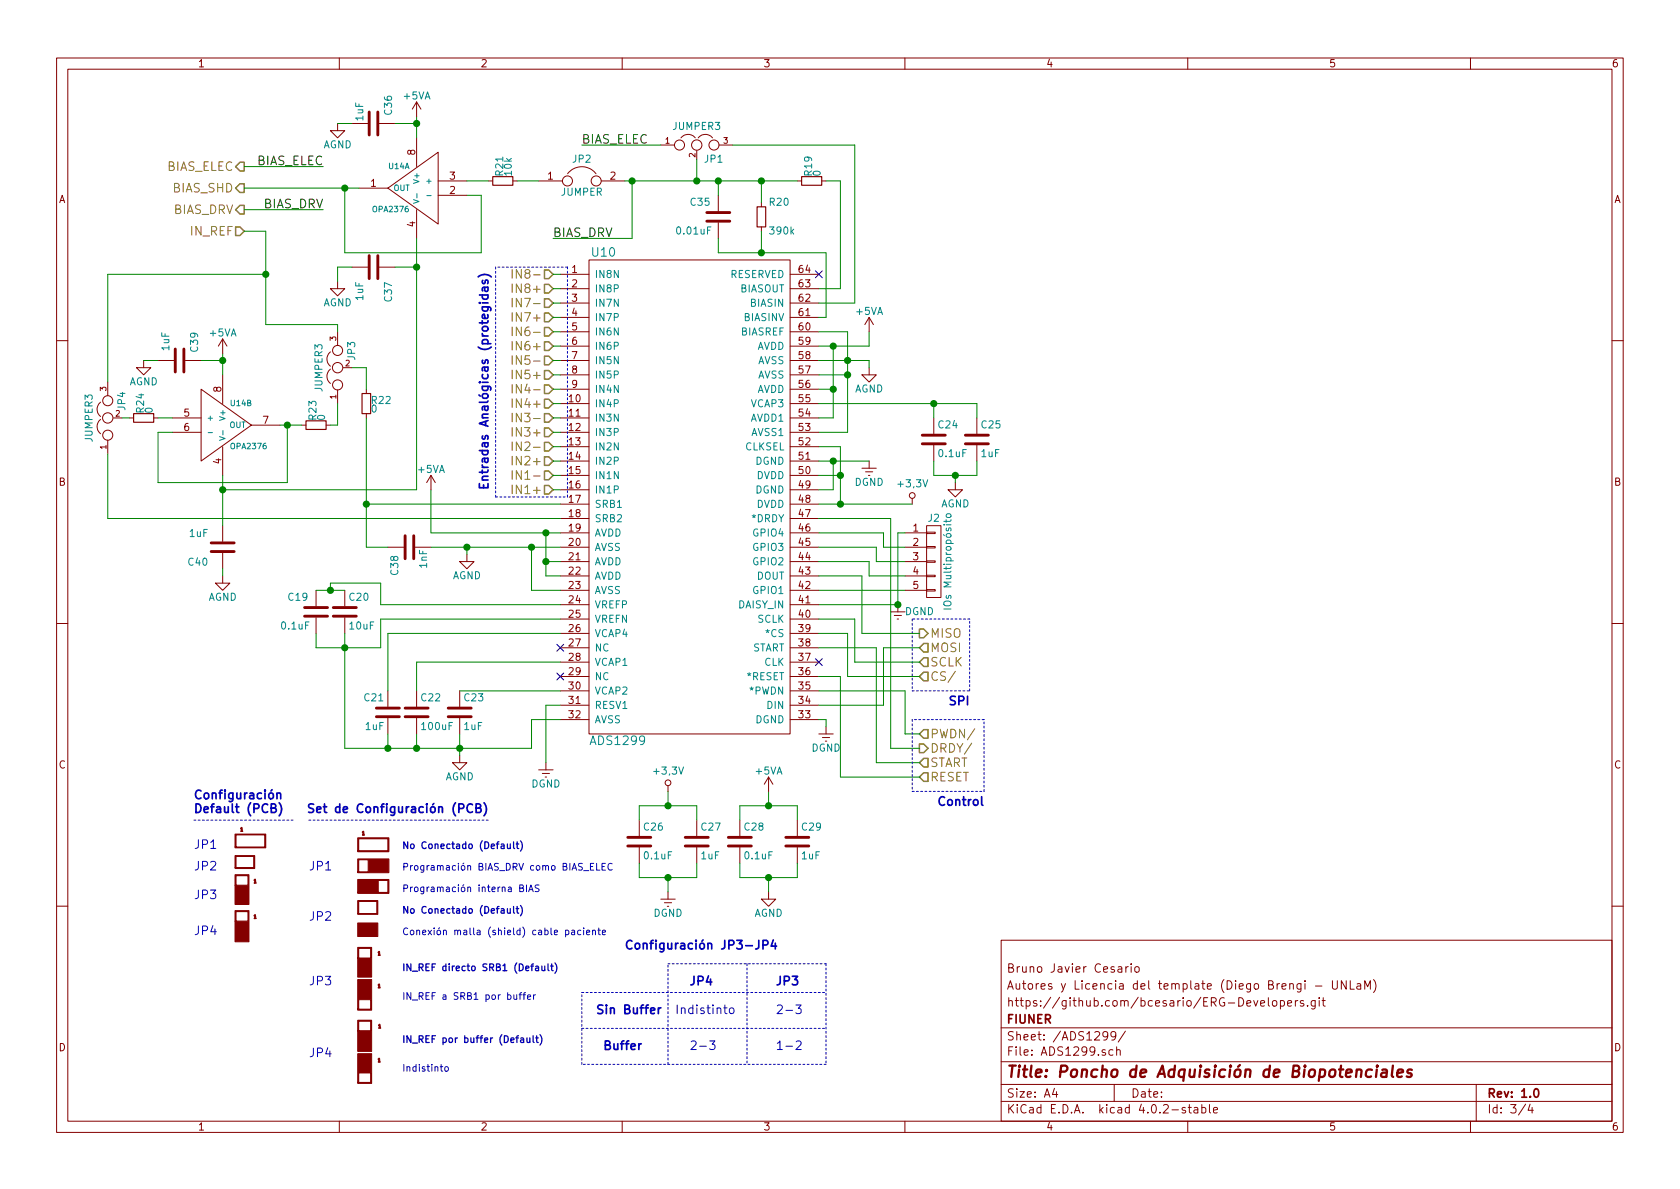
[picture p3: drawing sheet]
EESchema Schematic File Version 2
LIBS:PonchoERG-rescue
LIBS:Misc_Poncho_Grande
LIBS:Poncho_Esqueleto
LIBS:PonchoERG
LIBS:power
LIBS:74xgxx
LIBS:74xx
LIBS:ac-dc
LIBS:actel
LIBS:adc-dac
LIBS:Altera
LIBS:analog_devices
LIBS:analog_switches
LIBS:atmel
LIBS:audio
LIBS:brooktre
LIBS:cmos_ieee
LIBS:cmos4000
LIBS:conn
LIBS:contrib
LIBS:cypress
LIBS:dc-dc
LIBS:device
LIBS:digital-audio
LIBS:diode
LIBS:display
LIBS:dsp
LIBS:elec-unifil
LIBS:ESD_Protection
LIBS:ftdi
LIBS:gennum
LIBS:graphic
LIBS:hc11
LIBS:intel
LIBS:interface
LIBS:ir
LIBS:Lattice
LIBS:linear
LIBS:logo
LIBS:maxim
LIBS:memory
LIBS:microchip
LIBS:microchip_dspic33dsc
LIBS:microchip_pic10mcu
LIBS:microchip_pic12mcu
LIBS:microchip_pic16mcu
LIBS:microchip_pic18mcu
LIBS:microchip_pic32mcu
LIBS:microcontrollers
LIBS:motor_drivers
LIBS:motorola
LIBS:msp430
LIBS:nordicsemi
LIBS:nxp_armmcu
LIBS:onsemi
LIBS:opto
LIBS:Oscillators
LIBS:philips
LIBS:Power_Management
LIBS:powerint
LIBS:pspice
LIBS:references
LIBS:regul
LIBS:relays
LIBS:rfcom
LIBS:sensors
LIBS:silabs
LIBS:siliconi
LIBS:stm8
LIBS:stm32
LIBS:supertex
LIBS:switches
LIBS:texas
LIBS:transf
LIBS:transistors
LIBS:ttl_ieee
LIBS:valves
LIBS:video
LIBS:Xicor
LIBS:xilinx
LIBS:Zilog
LIBS:Jumpers_Config
LIBS:Jumpers_Default
LIBS:PonchoERG-cache
EELAYER 25 0
EELAYER END
$Descr A4 11693 8268
encoding utf-8
Sheet 3 4
Title "Poncho de Adquisición de Biopotenciales"
Date ""
Rev "1.0"
Comp "FIUNER"
Comment1 "https://github.com/bcesario/ERG-Developers.git"
Comment2 "Autores y Licencia del template (Diego Brengi - UNLaM)"
Comment3 "Bruno Javier Cesario"
Comment4 ""
$EndDescr
$Comp
L ADS1299 U10
U 1 1
P 4800 3400
F 0 "U10" H 4200 5050 60  0000 C CNN
F 1 "ADS1299" H 4300 1650 60  0000 C CNN
F 2 "Housings_QFP:TQFP-64_10x10mm_Pitch0.5mm" H 4800 3400 60  0001 C CNN
F 3 "http://www.ti.com/lit/ds/symlink/ads1299.pdf" H 4800 3400 60  0001 C CNN
F 4 "296-35009-ND" H 4800 3400 60  0001 C CNN "Código Digikey"
	1    4800 3400
	1    0    0    -1  
$EndComp
Text HLabel 3850 3400 0    60   Input ~ 0
IN1+
Text HLabel 3850 3300 0    60   Input ~ 0
IN1-
Text HLabel 3850 3200 0    60   Input ~ 0
IN2+
Text HLabel 3850 3100 0    60   Input ~ 0
IN2-
Text HLabel 3850 3000 0    60   Input ~ 0
IN3+
Text HLabel 3850 2900 0    60   Input ~ 0
IN3-
Text HLabel 3850 2800 0    60   Input ~ 0
IN4+
Text HLabel 3850 2700 0    60   Input ~ 0
IN4-
Text HLabel 3850 2600 0    60   Input ~ 0
IN5+
Text HLabel 3850 2500 0    60   Input ~ 0
IN5-
Text HLabel 3850 2400 0    60   Input ~ 0
IN6+
Text HLabel 3850 2300 0    60   Input ~ 0
IN6-
Text HLabel 3850 2200 0    60   Input ~ 0
IN7+
Text HLabel 3850 2100 0    60   Input ~ 0
IN7-
Text HLabel 3850 2000 0    60   Input ~ 0
IN8+
Text HLabel 3850 1900 0    60   Input ~ 0
IN8-
Text HLabel 1700 1450 0    60   Output ~ 0
BIAS_DRV
$Comp
L C C19
U 1 1
P 2200 4250
F 0 "C19" H 2000 4350 50  0000 L CNN
F 1 "0.1uF" H 1950 4150 50  0000 L CNN
F 2 "Capacitors_SMD:C_0805" H 2238 4100 50  0001 C CNN
F 3 "http://www.kemet.com/Lists/ProductCatalog/Attachments/53/KEM_C1002_X7R_SMD.pdf" H 2200 4250 50  0001 C CNN
F 4 "399-1170-1-ND" H 2200 4250 60  0001 C CNN "Código Digikey"
	1    2200 4250
	1    0    0    -1  
$EndComp
$Comp
L C C20
U 1 1
P 2400 4250
F 0 "C20" H 2425 4350 50  0000 L CNN
F 1 "10uF" H 2425 4150 50  0000 L CNN
F 2 "Capacitors_SMD:C_0805" H 2438 4100 50  0001 C CNN
F 3 "http://www.kemet.com/Lists/ProductCatalog/Attachments/19/KEM_C1006_X5R_SMD.pdf" H 2400 4250 50  0001 C CNN
F 4 "399-8012-1-ND" H 2400 4250 60  0001 C CNN "Código Digikey"
	1    2400 4250
	1    0    0    -1  
$EndComp
$Comp
L C C21
U 1 1
P 2700 4950
F 0 "C21" H 2725 5050 50  0000 L CNN
F 1 "1uF" H 2725 4850 50  0000 L CNN
F 2 "Capacitors_SMD:C_0805" H 2738 4800 50  0001 C CNN
F 3 "http://www.kemet.com/Lists/ProductCatalog/Attachments/53/KEM_C1002_X7R_SMD.pdf" H 2700 4950 50  0001 C CNN
F 4 "399-1284-1-ND" H 2700 4950 60  0001 C CNN "Código Digikey"
	1    2700 4950
	-1   0    0    -1  
$EndComp
$Comp
L C C23
U 1 1
P 3200 4950
F 0 "C23" H 3225 5050 50  0000 L CNN
F 1 "1uF" H 3225 4850 50  0000 L CNN
F 2 "Capacitors_SMD:C_0805" H 3238 4800 50  0001 C CNN
F 3 "http://www.kemet.com/Lists/ProductCatalog/Attachments/53/KEM_C1002_X7R_SMD.pdf" H 3200 4950 50  0001 C CNN
F 4 "399-1284-1-ND" H 3200 4950 60  0001 C CNN "Código Digikey"
	1    3200 4950
	1    0    0    -1  
$EndComp
$Comp
L C C22
U 1 1
P 2900 4950
F 0 "C22" H 2925 5050 50  0000 L CNN
F 1 "100uF" H 2925 4850 50  0000 L CNN
F 2 "Capacitors_SMD:C_1206" H 2938 4800 50  0001 C CNN
F 3 "http://www.kemet.com/Lists/ProductCatalog/Attachments/19/KEM_C1006_X5R_SMD.pdf" H 2900 4950 50  0001 C CNN
F 4 "399-11631-1-ND" H 2900 4950 60  0001 C CNN "Código Digikey"
	1    2900 4950
	1    0    0    -1  
$EndComp
NoConn ~ 3900 4700
NoConn ~ 3900 4500
NoConn ~ 5700 1900
$Comp
L C C24
U 1 1
P 6500 3050
F 0 "C24" H 6525 3150 50  0000 L CNN
F 1 "0.1uF" H 6525 2950 50  0000 L CNN
F 2 "Capacitors_SMD:C_0805" H 6538 2900 50  0001 C CNN
F 3 "http://www.kemet.com/Lists/ProductCatalog/Attachments/53/KEM_C1002_X7R_SMD.pdf" H 6500 3050 50  0001 C CNN
F 4 "399-1170-1-ND" H 6500 3050 60  0001 C CNN "Código Digikey"
	1    6500 3050
	1    0    0    -1  
$EndComp
$Comp
L C C25
U 1 1
P 6800 3050
F 0 "C25" H 6825 3150 50  0000 L CNN
F 1 "1uF" H 6825 2950 50  0000 L CNN
F 2 "Capacitors_SMD:C_0805" H 6838 2900 50  0001 C CNN
F 3 "http://www.kemet.com/Lists/ProductCatalog/Attachments/53/KEM_C1002_X7R_SMD.pdf" H 6800 3050 50  0001 C CNN
F 4 "399-1284-1-ND" H 6800 3050 60  0001 C CNN "Código Digikey"
	1    6800 3050
	1    0    0    -1  
$EndComp
$Comp
L C C26
U 1 1
P 4450 5850
F 0 "C26" H 4475 5950 50  0000 L CNN
F 1 "0.1uF" H 4475 5750 50  0000 L CNN
F 2 "Capacitors_SMD:C_0805" H 4488 5700 50  0001 C CNN
F 3 "http://www.kemet.com/Lists/ProductCatalog/Attachments/53/KEM_C1002_X7R_SMD.pdf" H 4450 5850 50  0001 C CNN
F 4 "399-1170-1-ND" H 4450 5850 60  0001 C CNN "Código Digikey"
	1    4450 5850
	1    0    0    -1  
$EndComp
$Comp
L C C27
U 1 1
P 4850 5850
F 0 "C27" H 4875 5950 50  0000 L CNN
F 1 "1uF" H 4875 5750 50  0000 L CNN
F 2 "Capacitors_SMD:C_0805" H 4888 5700 50  0001 C CNN
F 3 "http://www.kemet.com/Lists/ProductCatalog/Attachments/53/KEM_C1002_X7R_SMD.pdf" H 4850 5850 50  0001 C CNN
F 4 "399-1284-1-ND" H 4850 5850 60  0001 C CNN "Código Digikey"
	1    4850 5850
	1    0    0    -1  
$EndComp
$Comp
L C C28
U 1 1
P 5150 5850
F 0 "C28" H 5175 5950 50  0000 L CNN
F 1 "0.1uF" H 5175 5750 50  0000 L CNN
F 2 "Capacitors_SMD:C_0805" H 5188 5700 50  0001 C CNN
F 3 "http://www.kemet.com/Lists/ProductCatalog/Attachments/53/KEM_C1002_X7R_SMD.pdf" H 5150 5850 50  0001 C CNN
F 4 "399-1170-1-ND" H 5150 5850 60  0001 C CNN "Código Digikey"
	1    5150 5850
	1    0    0    -1  
$EndComp
$Comp
L C C29
U 1 1
P 5550 5850
F 0 "C29" H 5575 5950 50  0000 L CNN
F 1 "1uF" H 5575 5750 50  0000 L CNN
F 2 "Capacitors_SMD:C_0805" H 5588 5700 50  0001 C CNN
F 3 "http://www.kemet.com/Lists/ProductCatalog/Attachments/53/KEM_C1002_X7R_SMD.pdf" H 5550 5850 50  0001 C CNN
F 4 "399-1284-1-ND" H 5550 5850 60  0001 C CNN "Código Digikey"
	1    5550 5850
	1    0    0    -1  
$EndComp
Text HLabel 6400 5200 2    60   Output ~ 0
DRDY/
Text HLabel 6400 4400 2    60   Output ~ 0
MISO
Text HLabel 6400 4500 2    60   Input ~ 0
MOSI
Text HLabel 6400 5400 2    60   Input ~ 0
RESET
Text HLabel 6400 5300 2    60   Input ~ 0
START
Text HLabel 6400 4600 2    60   Input ~ 0
SCLK
Text HLabel 6400 4700 2    60   Input ~ 0
CS/
Text Notes 6750 4900 2    60   ~ 12
SPI
Text Notes 3400 3400 1    60   ~ 12
Entradas Analógicas (protegidas)
NoConn ~ 5700 4600
Text Notes 6850 5600 2    60   ~ 12
Control
Text HLabel 1700 1600 0    60   Input ~ 0
IN_REF
$Comp
L +3,3V #PWR?
U 1 1
P 6350 3500
AR Path="/57CB1828" Ref="#PWR?"  Part="1" 
AR Path="/57BDC369/57CB1828" Ref="#PWR010"  Part="1" 
F 0 "#PWR010" H 6350 3350 50  0001 C CNN
F 1 "+3,3V" H 6350 3640 50  0000 C CNN
F 2 "" H 6350 3500 50  0000 C CNN
F 3 "" H 6350 3500 50  0000 C CNN
	1    6350 3500
	1    0    0    -1  
$EndComp
$Comp
L +3,3V #PWR?
U 1 1
P 4650 5500
AR Path="/57CB18B2" Ref="#PWR?"  Part="1" 
AR Path="/57BDC369/57CB18B2" Ref="#PWR011"  Part="1" 
F 0 "#PWR011" H 4650 5350 50  0001 C CNN
F 1 "+3,3V" H 4650 5640 50  0000 C CNN
F 2 "" H 4650 5500 50  0000 C CNN
F 3 "" H 4650 5500 50  0000 C CNN
	1    4650 5500
	1    0    0    -1  
$EndComp
$Comp
L DGND #PWR012
U 1 1
P 3800 5300
F 0 "#PWR012" H 3800 5050 50  0001 C CNN
F 1 "DGND" H 3800 5150 50  0000 C CNN
F 2 "" H 3800 5300 50  0000 C CNN
F 3 "" H 3800 5300 50  0000 C CNN
	1    3800 5300
	1    0    0    -1  
$EndComp
$Comp
L DGND #PWR013
U 1 1
P 5750 5050
F 0 "#PWR013" H 5750 4800 50  0001 C CNN
F 1 "DGND" H 5750 4900 50  0000 C CNN
F 2 "" H 5750 5050 50  0000 C CNN
F 3 "" H 5750 5050 50  0000 C CNN
	1    5750 5050
	1    0    0    -1  
$EndComp
$Comp
L DGND #PWR014
U 1 1
P 6250 4200
F 0 "#PWR014" H 6250 3950 50  0001 C CNN
F 1 "DGND" H 6400 4150 50  0000 C CNN
F 2 "" H 6250 4200 50  0000 C CNN
F 3 "" H 6250 4200 50  0000 C CNN
	1    6250 4200
	1    0    0    -1  
$EndComp
$Comp
L DGND #PWR015
U 1 1
P 6050 3200
F 0 "#PWR015" H 6050 2950 50  0001 C CNN
F 1 "DGND" H 6050 3050 50  0000 C CNN
F 2 "" H 6050 3200 50  0000 C CNN
F 3 "" H 6050 3200 50  0000 C CNN
	1    6050 3200
	1    0    0    -1  
$EndComp
$Comp
L DGND #PWR016
U 1 1
P 4650 6200
F 0 "#PWR016" H 4650 5950 50  0001 C CNN
F 1 "DGND" H 4650 6050 50  0000 C CNN
F 2 "" H 4650 6200 50  0000 C CNN
F 3 "" H 4650 6200 50  0000 C CNN
	1    4650 6200
	1    0    0    -1  
$EndComp
$Comp
L AGND #PWR017
U 1 1
P 6050 2550
F 0 "#PWR017" H 6050 2300 50  0001 C CNN
F 1 "AGND" H 6050 2400 50  0000 C CNN
F 2 "" H 6050 2550 50  0000 C CNN
F 3 "" H 6050 2550 50  0000 C CNN
	1    6050 2550
	1    0    0    -1  
$EndComp
$Comp
L AGND #PWR018
U 1 1
P 5350 6200
F 0 "#PWR018" H 5350 5950 50  0001 C CNN
F 1 "AGND" H 5350 6050 50  0000 C CNN
F 2 "" H 5350 6200 50  0000 C CNN
F 3 "" H 5350 6200 50  0000 C CNN
	1    5350 6200
	1    0    0    -1  
$EndComp
$Comp
L AGND #PWR019
U 1 1
P 3250 3850
F 0 "#PWR019" H 3250 3600 50  0001 C CNN
F 1 "AGND" H 3250 3700 50  0000 C CNN
F 2 "" H 3250 3850 50  0000 C CNN
F 3 "" H 3250 3850 50  0000 C CNN
	1    3250 3850
	1    0    0    -1  
$EndComp
$Comp
L AGND #PWR020
U 1 1
P 3200 5250
F 0 "#PWR020" H 3200 5000 50  0001 C CNN
F 1 "AGND" H 3200 5100 50  0000 C CNN
F 2 "" H 3200 5250 50  0000 C CNN
F 3 "" H 3200 5250 50  0000 C CNN
	1    3200 5250
	1    0    0    -1  
$EndComp
$Comp
L AGND #PWR021
U 1 1
P 6650 3350
F 0 "#PWR021" H 6650 3100 50  0001 C CNN
F 1 "AGND" H 6650 3200 50  0000 C CNN
F 2 "" H 6650 3350 50  0000 C CNN
F 3 "" H 6650 3350 50  0000 C CNN
	1    6650 3350
	1    0    0    -1  
$EndComp
Text HLabel 6400 5100 2    60   Input ~ 0
PWDN/
$Comp
L R_Small R19
U 1 1
P 5650 1250
F 0 "R19" H 5680 1270 50  0000 L CNN
F 1 "0" H 5680 1210 50  0000 L CNN
F 2 "Resistors_SMD:R_0805" H 5650 1250 50  0001 C CNN
F 3 "http://www.yageo.com.tw/exep/pages/download/literatures/PYu-R_INT-thick_7.pdf" H 5650 1250 50  0001 C CNN
F 4 "311-0.0ARCT-ND" H 5650 1250 60  0001 C CNN "Código Digikey"
	1    5650 1250
	0    -1   -1   0   
$EndComp
$Comp
L R_Small R20
U 1 1
P 5300 1500
F 0 "R20" H 5350 1600 50  0000 L CNN
F 1 "390k" H 5350 1400 50  0000 L CNN
F 2 "Resistors_SMD:R_0805" H 5300 1500 50  0001 C CNN
F 3 "http://www.yageo.com.tw/exep/pages/download/literatures/PYu-R_INT-thick_7.pdf" H 5300 1500 50  0001 C CNN
F 4 "311-390KARCT-ND" H 5300 1500 60  0001 C CNN "Código Digikey"
	1    5300 1500
	1    0    0    -1  
$EndComp
$Comp
L C C35
U 1 1
P 5000 1500
F 0 "C35" H 4800 1600 50  0000 L CNN
F 1 "0.01uF" H 4700 1400 50  0000 L CNN
F 2 "Capacitors_SMD:C_0805" H 5038 1350 50  0001 C CNN
F 3 "http://www.kemet.com/Lists/ProductCatalog/Attachments/53/KEM_C1002_X7R_SMD.pdf" H 5000 1500 50  0001 C CNN
F 4 "399-1158-1-ND" H 5000 1500 60  0001 C CNN "Código Digikey"
	1    5000 1500
	1    0    0    -1  
$EndComp
$Comp
L JUMPER JP2
U 1 1
P 4050 1250
F 0 "JP2" H 4050 1400 50  0000 C CNN
F 1 "JUMPER" H 4050 1170 50  0000 C CNN
F 2 "Pin_Headers:Pin_Header_Straight_1x02" H 4050 1250 50  0001 C CNN
F 3 "http://multimedia.3m.com/mws/media/548112O/3mtm-pin-strip-header-ts2181.pdf" H 4050 1250 50  0001 C CNN
F 4 "3M9455-ND" H 4050 1250 60  0001 C CNN "Código Digikey"
	1    4050 1250
	1    0    0    -1  
$EndComp
$Comp
L JUMPER3 JP1
U 1 1
P 4850 1000
F 0 "JP1" H 4900 900 50  0000 L CNN
F 1 "JUMPER3" H 4850 1100 50  0000 C BNN
F 2 "Pin_Headers:Pin_Header_Straight_1x03" H 4850 1000 50  0001 C CNN
F 3 "http://multimedia.3m.com/mws/media/548112O/3mtm-pin-strip-header-ts2181.pdf" H 4850 1000 50  0001 C CNN
F 4 "3M9455-ND" H 4850 1000 60  0001 C CNN "Código Digikey"
	1    4850 1000
	1    0    0    -1  
$EndComp
$Comp
L OPA2376 U14
U 1 1
P 2900 1300
F 0 "U14" H 2950 1450 39  0000 L CNN
F 1 "OPA2376" H 2950 1150 39  0000 L CNN
F 2 "SMD_Packages:SOIC-8-N" H 2900 1300 60  0001 C CNN
F 3 "http://www.ti.com/lit/ds/symlink/opa2376.pdf" H 2900 1300 60  0001 C CNN
F 4 "296-22564-1-ND" H 2900 1300 60  0001 C CNN "Código Digikey"
	1    2900 1300
	-1   0    0    -1  
$EndComp
$Comp
L R_Small R21
U 1 1
P 3500 1250
F 0 "R21" H 3530 1270 50  0000 L CNN
F 1 "10k" H 3530 1210 50  0000 L CNN
F 2 "Resistors_SMD:R_0805" H 3500 1250 50  0001 C CNN
F 3 "http://www.yageo.com.tw/exep/pages/download/literatures/PYu-R_INT-thick_7.pdf" H 3500 1250 50  0001 C CNN
F 4 "311-10KARCT-ND" H 3500 1250 60  0001 C CNN "Código Digikey"
	1    3500 1250
	0    -1   -1   0   
$EndComp
$Comp
L OPA2376 U14
U 2 1
P 1550 2950
F 0 "U14" H 1600 3100 39  0000 L CNN
F 1 "OPA2376" H 1600 2800 39  0000 L CNN
F 2 "SMD_Packages:SOIC-8-N" H 1550 2950 60  0001 C CNN
F 3 "http://www.ti.com/lit/ds/symlink/opa2376.pdf" H 1550 2950 60  0001 C CNN
F 4 "296-22564-1-ND" H 1550 2950 60  0001 C CNN "Código Digikey"
	2    1550 2950
	1    0    0    -1  
$EndComp
$Comp
L C C36
U 1 1
P 2600 850
F 0 "C36" H 2400 950 50  0000 L CNN
F 1 "1uF" H 2450 750 50  0000 L CNN
F 2 "Capacitors_SMD:C_0805" H 2638 700 50  0001 C CNN
F 3 "http://www.kemet.com/Lists/ProductCatalog/Attachments/53/KEM_C1002_X7R_SMD.pdf" H 2600 850 50  0001 C CNN
F 4 "399-1284-1-ND" H 2600 850 60  0001 C CNN "Código Digikey"
	1    2600 850 
	0    1    1    0   
$EndComp
$Comp
L C C37
U 1 1
P 2600 1850
F 0 "C37" H 2700 1950 50  0000 L CNN
F 1 "1uF" H 2700 1750 50  0000 L CNN
F 2 "Capacitors_SMD:C_0805" H 2638 1700 50  0001 C CNN
F 3 "http://www.kemet.com/Lists/ProductCatalog/Attachments/53/KEM_C1002_X7R_SMD.pdf" H 2600 1850 50  0001 C CNN
F 4 "399-1284-1-ND" H 2600 1850 60  0001 C CNN "Código Digikey"
	1    2600 1850
	0    1    1    0   
$EndComp
$Comp
L AGND #PWR022
U 1 1
P 2350 1950
F 0 "#PWR022" H 2350 1700 50  0001 C CNN
F 1 "AGND" H 2350 1800 50  0000 C CNN
F 2 "" H 2350 1950 50  0000 C CNN
F 3 "" H 2350 1950 50  0000 C CNN
	1    2350 1950
	1    0    0    -1  
$EndComp
Text HLabel 1700 1300 0    60   Output ~ 0
BIAS_SHD
$Comp
L JUMPER3 JP3
U 1 1
P 2350 2550
F 0 "JP3" H 2400 2450 50  0000 L CNN
F 1 "JUMPER3" H 2350 2650 50  0000 C BNN
F 2 "Pin_Headers:Pin_Header_Straight_1x03" H 2350 2550 50  0001 C CNN
F 3 "http://multimedia.3m.com/mws/media/548112O/3mtm-pin-strip-header-ts2181.pdf" H 2350 2550 50  0001 C CNN
F 4 "3M9455-ND" H 2350 2550 60  0001 C CNN "Código Digikey"
	1    2350 2550
	0    -1   -1   0   
$EndComp
$Comp
L R_Small R23
U 1 1
P 2200 2950
F 0 "R23" H 2230 2970 50  0000 L CNN
F 1 "0" H 2230 2910 50  0000 L CNN
F 2 "Resistors_SMD:R_0805" H 2200 2950 50  0001 C CNN
F 3 "http://www.yageo.com.tw/exep/pages/download/literatures/PYu-R_INT-thick_7.pdf" H 2200 2950 50  0001 C CNN
F 4 "311-0.0ARCT-ND" H 2200 2950 60  0001 C CNN "Código Digikey"
	1    2200 2950
	0    -1   -1   0   
$EndComp
$Comp
L R_Small R22
U 1 1
P 2550 2800
F 0 "R22" H 2580 2820 50  0000 L CNN
F 1 "0" H 2580 2760 50  0000 L CNN
F 2 "Resistors_SMD:R_0805" H 2550 2800 50  0001 C CNN
F 3 "http://www.yageo.com.tw/exep/pages/download/literatures/PYu-R_INT-thick_7.pdf" H 2550 2800 50  0001 C CNN
F 4 "311-0.0ARCT-ND" H 2550 2800 60  0001 C CNN "Código Digikey"
	1    2550 2800
	1    0    0    -1  
$EndComp
$Comp
L C C38
U 1 1
P 2850 3800
F 0 "C38" H 2650 3900 50  0000 L CNN
F 1 "1nF" H 2700 3700 50  0000 L CNN
F 2 "Capacitors_SMD:C_0805" H 2888 3650 50  0001 C CNN
F 3 "http://www.kemet.com/Lists/ProductCatalog/Attachments/53/KEM_C1002_X7R_SMD.pdf" H 2850 3800 50  0001 C CNN
F 4 "399-1147-1-ND" H 2850 3800 60  0001 C CNN "Código Digikey"
	1    2850 3800
	0    -1   -1   0   
$EndComp
$Comp
L AGND #PWR023
U 1 1
P 2350 850
F 0 "#PWR023" H 2350 600 50  0001 C CNN
F 1 "AGND" H 2350 700 50  0000 C CNN
F 2 "" H 2350 850 50  0000 C CNN
F 3 "" H 2350 850 50  0000 C CNN
	1    2350 850 
	1    0    0    -1  
$EndComp
$Comp
L R_Small R24
U 1 1
P 1000 2900
F 0 "R24" H 1030 2920 50  0000 L CNN
F 1 "0" H 1030 2860 50  0000 L CNN
F 2 "Resistors_SMD:R_0805" H 1000 2900 50  0001 C CNN
F 3 "http://www.yageo.com.tw/exep/pages/download/literatures/PYu-R_INT-thick_7.pdf" H 1000 2900 50  0001 C CNN
F 4 "311-0.0ARCT-ND" H 1000 2900 60  0001 C CNN "Código Digikey"
	1    1000 2900
	0    -1   -1   0   
$EndComp
$Comp
L JUMPER3 JP4
U 1 1
P 750 2900
F 0 "JP4" H 800 2800 50  0000 L CNN
F 1 "JUMPER3" H 750 3000 50  0000 C BNN
F 2 "Pin_Headers:Pin_Header_Straight_1x03" H 750 2900 50  0001 C CNN
F 3 "http://multimedia.3m.com/mws/media/548112O/3mtm-pin-strip-header-ts2181.pdf" H 750 2900 50  0001 C CNN
F 4 "3M9455-ND" H 750 2900 60  0001 C CNN "Código Digikey"
	1    750  2900
	0    -1   -1   0   
$EndComp
Text HLabel 1700 1150 0    60   Output ~ 0
BIAS_ELEC
$Comp
L C C39
U 1 1
P 1250 2500
F 0 "C39" H 1050 2600 50  0000 L CNN
F 1 "1uF" H 1050 2400 50  0000 L CNN
F 2 "Capacitors_SMD:C_0805" H 1288 2350 50  0001 C CNN
F 3 "http://www.kemet.com/Lists/ProductCatalog/Attachments/53/KEM_C1002_X7R_SMD.pdf" H 1250 2500 50  0001 C CNN
F 4 "399-1284-1-ND" H 1250 2500 60  0001 C CNN "Código Digikey"
	1    1250 2500
	0    1    1    0   
$EndComp
$Comp
L AGND #PWR024
U 1 1
P 1000 2500
F 0 "#PWR024" H 1000 2250 50  0001 C CNN
F 1 "AGND" H 1000 2350 50  0000 C CNN
F 2 "" H 1000 2500 50  0000 C CNN
F 3 "" H 1000 2500 50  0000 C CNN
	1    1000 2500
	1    0    0    -1  
$EndComp
$Comp
L C C40
U 1 1
P 1550 3800
F 0 "C40" H 1650 3900 50  0000 L CNN
F 1 "1uF" H 1650 3700 50  0000 L CNN
F 2 "Capacitors_SMD:C_0805" H 1588 3650 50  0001 C CNN
F 3 "http://www.kemet.com/Lists/ProductCatalog/Attachments/53/KEM_C1002_X7R_SMD.pdf" H 1550 3800 50  0001 C CNN
F 4 "399-1284-1-ND" H 1550 3800 60  0001 C CNN "Código Digikey"
	1    1550 3800
	-1   0    0    1   
$EndComp
$Comp
L AGND #PWR025
U 1 1
P 1550 4000
F 0 "#PWR025" H 1550 3750 50  0001 C CNN
F 1 "AGND" H 1550 3850 50  0000 C CNN
F 2 "" H 1550 4000 50  0000 C CNN
F 3 "" H 1550 4000 50  0000 C CNN
	1    1550 4000
	1    0    0    -1  
$EndComp
Text Label 2250 1150 2    60   ~ 0
BIAS_ELEC
Text Label 4050 1000 0    60   ~ 0
BIAS_ELEC
Text Label 3850 1650 0    60   ~ 0
BIAS_DRV
Text Label 2250 1450 2    60   ~ 0
BIAS_DRV
Text Notes 2800 6050 0    47   ~ 0
Programación BIAS_DRV como BIAS_ELEC
$Comp
L CONN_01X05 J2
U 1 1
P 6500 3900
F 0 "J2" H 6500 4200 50  0000 C CNN
F 1 "IOs Multipropósito" V 6600 3900 50  0000 C CNN
F 2 "Pin_Headers:Pin_Header_Straight_1x05" H 6500 3900 50  0001 C CNN
F 3 "http://multimedia.3m.com/mws/media/548112O/3mtm-pin-strip-header-ts2181.pdf" H 6500 3900 50  0001 C CNN
F 4 "3M9455-ND" H 6500 3900 60  0001 C CNN "Código Digikey"
	1    6500 3900
	1    0    0    -1  
$EndComp
Text Notes 1350 5650 0    60   ~ 12
Configuración\nDefault (PCB)
Text Notes 1350 5900 0    60   ~ 0
JP1
Text Notes 1350 6050 0    60   ~ 0
JP2
Text Notes 1350 6250 0    60   ~ 0
JP3
Text Notes 1350 6500 0    60   ~ 0
JP4
Text Notes 2150 6050 0    60   ~ 0
JP1
Text Notes 2150 6400 0    60   ~ 0
JP2
Text Notes 2150 6850 0    60   ~ 0
JP3
Text Notes 2150 7350 0    60   ~ 0
JP4
Text Notes 3400 5650 2    60   ~ 12
Set de Configuración (PCB)
Text Notes 2800 5900 0    47   ~ 9
No Conectado (Default)
Text Notes 2800 6200 0    47   ~ 0
Programación interna BIAS
Text Notes 2800 6350 0    47   ~ 9
No Conectado (Default)
Text Notes 2800 6500 0    47   ~ 0
Conexión malla (shield) cable paciente
Text Notes 2800 6750 0    47   ~ 9
IN_REF directo SRB1 (Default)
Text Notes 2800 6950 0    47   ~ 0
IN_REF a SRB1 por buffer
Text Notes 2800 7250 0    47   ~ 9
IN_REF por buffer (Default)
Text Notes 2800 7450 0    47   ~ 0
Indistinto
Wire Wire Line
	3000 3400 3000 3700
Wire Wire Line
	3000 3700 3900 3700
Wire Wire Line
	3900 3900 3800 3900
Wire Wire Line
	3800 3700 3800 4000
Connection ~ 3800 3700
Wire Wire Line
	3800 4000 3900 4000
Connection ~ 3800 3900
Wire Wire Line
	3000 3800 3900 3800
Wire Wire Line
	3700 5000 3900 5000
Wire Wire Line
	2700 5100 2700 5200
Connection ~ 2900 5200
Wire Wire Line
	3900 4400 2700 4400
Wire Wire Line
	2700 4400 2700 4800
Wire Wire Line
	2900 4800 2900 4600
Wire Wire Line
	2900 4600 3900 4600
Connection ~ 2700 5200
Wire Wire Line
	3700 3800 3700 4100
Wire Wire Line
	6800 2800 6800 2900
Wire Wire Line
	6500 2900 6500 2800
Connection ~ 6500 2800
Wire Wire Line
	6500 3200 6500 3300
Wire Wire Line
	6500 3300 6800 3300
Wire Wire Line
	6800 3300 6800 3200
Connection ~ 6650 3300
Wire Wire Line
	3700 5200 3700 5000
Wire Wire Line
	3900 4900 3800 4900
Wire Wire Line
	3800 4900 3800 5300
Wire Wire Line
	5700 2700 5800 2700
Wire Wire Line
	5800 2400 5800 2900
Connection ~ 5800 2400
Wire Wire Line
	5800 2900 5700 2900
Connection ~ 5800 2700
Wire Wire Line
	5900 2600 5700 2600
Wire Wire Line
	5900 2300 5900 3000
Connection ~ 5900 2500
Wire Wire Line
	5900 3000 5700 3000
Connection ~ 5900 2600
Wire Wire Line
	5700 3400 5800 3400
Wire Wire Line
	5800 3400 5800 3200
Connection ~ 5800 3200
Wire Wire Line
	5700 3200 6050 3200
Wire Wire Line
	4650 6200 4650 6100
Wire Wire Line
	4450 6100 4850 6100
Wire Wire Line
	4450 6100 4450 6000
Wire Wire Line
	4450 5700 4450 5600
Wire Wire Line
	4450 5600 4850 5600
Wire Wire Line
	4650 5600 4650 5500
Wire Wire Line
	4850 5600 4850 5700
Connection ~ 4650 5600
Wire Wire Line
	4850 6100 4850 6000
Connection ~ 4650 6100
Wire Wire Line
	5350 6200 5350 6100
Wire Wire Line
	5150 6100 5550 6100
Wire Wire Line
	5150 6100 5150 6000
Wire Wire Line
	5550 6100 5550 6000
Connection ~ 5350 6100
Wire Wire Line
	5550 5600 5550 5700
Wire Wire Line
	5150 5600 5550 5600
Wire Wire Line
	5350 5600 5350 5500
Wire Wire Line
	5150 5600 5150 5700
Connection ~ 5350 5600
Wire Wire Line
	5700 3600 6200 3600
Wire Wire Line
	5700 4500 6100 4500
Wire Wire Line
	6100 4500 6100 5300
Wire Wire Line
	6200 3600 6200 5200
Wire Wire Line
	2650 4200 3900 4200
Wire Wire Line
	3900 4300 2650 4300
Wire Wire Line
	3200 5100 3200 5250
Connection ~ 3200 5200
Wire Wire Line
	3200 4800 3900 4800
Wire Wire Line
	5700 3500 6350 3500
Wire Wire Line
	5700 3300 5850 3300
Wire Wire Line
	5850 3100 5850 3500
Connection ~ 5850 3500
Connection ~ 5850 3300
Wire Wire Line
	5700 3100 5850 3100
Wire Wire Line
	6300 5100 6300 4800
Wire Wire Line
	6300 4800 5700 4800
Wire Wire Line
	5850 1250 5750 1250
Wire Wire Line
	5300 1250 5300 1400
Wire Wire Line
	5000 1250 5000 1350
Connection ~ 5300 1250
Wire Wire Line
	5000 1650 5000 1750
Wire Wire Line
	5000 1750 5750 1750
Wire Wire Line
	5300 1750 5300 1600
Wire Wire Line
	5750 1750 5750 2200
Wire Wire Line
	5750 2200 5700 2200
Connection ~ 5300 1750
Wire Wire Line
	5950 2100 5700 2100
Connection ~ 5000 1250
Wire Wire Line
	4850 1250 4850 1100
Wire Wire Line
	5100 1000 5950 1000
Wire Wire Line
	5850 1250 5850 2000
Wire Wire Line
	5950 1000 5950 2100
Connection ~ 4850 1250
Wire Wire Line
	3750 1250 3600 1250
Wire Wire Line
	3400 1250 3250 1250
Wire Wire Line
	3250 1350 3350 1350
Wire Wire Line
	3350 1350 3350 1750
Wire Wire Line
	3350 1750 2400 1750
Wire Wire Line
	2400 1750 2400 1300
Wire Wire Line
	2900 800  2900 950 
Wire Wire Line
	2900 850  2750 850 
Wire Wire Line
	2750 1850 2900 1850
Connection ~ 4400 1250
Connection ~ 2900 850 
Connection ~ 2900 1850
Wire Wire Line
	2350 1950 2350 1850
Wire Wire Line
	2350 1850 2450 1850
Wire Wire Line
	2350 850  2450 850 
Connection ~ 2400 1300
Wire Notes Line
	3450 3450 3950 3450
Wire Notes Line
	3950 3450 3950 1850
Wire Notes Line
	3950 1850 3450 1850
Wire Notes Line
	3450 1850 3450 3450
Wire Wire Line
	1100 2900 1200 2900
Wire Wire Line
	1200 3000 1100 3000
Wire Wire Line
	1100 3000 1100 3350
Wire Wire Line
	1100 3350 2000 3350
Wire Wire Line
	850  2900 900  2900
Wire Wire Line
	1550 2450 1550 2600
Wire Wire Line
	1550 2500 1400 2500
Connection ~ 1550 2500
Wire Wire Line
	1000 2500 1100 2500
Wire Wire Line
	1700 1600 1850 1600
Wire Wire Line
	1700 1150 2250 1150
Wire Wire Line
	1700 1450 2250 1450
Wire Wire Line
	5700 2300 5900 2300
Wire Wire Line
	3700 4100 3900 4100
Wire Wire Line
	3250 3800 3250 3850
Connection ~ 3700 3800
Wire Wire Line
	2550 3800 2700 3800
Connection ~ 3250 3800
Wire Wire Line
	2200 4100 2400 4100
Wire Wire Line
	2300 4100 2300 4050
Wire Wire Line
	2300 4050 2650 4050
Wire Wire Line
	2650 4050 2650 4200
Connection ~ 2300 4100
Wire Wire Line
	2650 4300 2650 4500
Wire Wire Line
	2400 4400 2400 5200
Wire Wire Line
	2650 4500 2200 4500
Connection ~ 2400 4500
Wire Wire Line
	2200 4500 2200 4400
Wire Wire Line
	2400 5200 3700 5200
Wire Wire Line
	5850 2000 5700 2000
$Comp
L J_STD Jumper_STD1
U 1 1
P 1750 6150
F 0 "Jumper_STD1" H 1750 5737 60  0001 C CNN
F 1 "J_STD" H 1750 6563 60  0001 C CNN
F 2 "footprints:Jumpers_Default" H 1750 6150 60  0001 C CNN
F 3 "NONE" H 1750 6150 60  0001 C CNN
	1    1750 6150
	1    0    0    -1  
$EndComp
$Comp
L J_CFG Jumper_Config1
U 1 1
P 2600 6650
F 0 "Jumper_Config1" H 2600 5730 60  0001 C CNN
F 1 "J_CFG" H 2600 7570 60  0001 C CNN
F 2 "footprints:Jumpers_Default" H 2600 6650 60  0001 C CNN
F 3 "NONE" H 2600 6650 60  0001 C CNN
	1    2600 6650
	1    0    0    -1  
$EndComp
Wire Notes Line
	2150 5700 3400 5700
Text Notes 4800 6850 0    60   ~ 12
JP4
Text Notes 5400 6850 0    60   ~ 12
JP3
Text Notes 4700 7050 0    60   ~ 0
Indistinto
Text Notes 5400 7050 0    60   ~ 0
2-3
Text Notes 5400 7300 0    60   ~ 0
1-2
Text Notes 4800 7300 0    60   ~ 0
2-3
Text Notes 4200 7300 0    60   ~ 12
Buffer
Text Notes 4150 7050 0    60   ~ 12
Sin Buffer
Wire Notes Line
	4050 6900 5750 6900
Wire Notes Line
	5750 6700 5750 7400
Wire Notes Line
	5750 7400 4050 7400
Wire Notes Line
	4050 7400 4050 6900
Wire Notes Line
	4050 7150 5750 7150
Wire Notes Line
	4650 7400 4650 6700
Wire Notes Line
	4650 6700 5750 6700
Wire Notes Line
	5200 6700 5200 7400
Text Notes 4350 6600 0    60   ~ 12
Configuración JP3-JP4
Wire Wire Line
	5700 2800 6800 2800
Wire Wire Line
	5700 4100 6300 4100
Wire Wire Line
	6050 4000 6300 4000
Wire Wire Line
	5700 3700 6150 3700
Wire Wire Line
	6150 3700 6150 3800
Wire Wire Line
	6150 3800 6300 3800
Wire Wire Line
	5700 3800 6100 3800
Wire Wire Line
	6100 3800 6100 3900
Wire Wire Line
	6100 3900 6300 3900
Wire Wire Line
	5700 3900 6050 3900
Wire Wire Line
	6050 3900 6050 4000
Wire Wire Line
	6300 3700 6250 3700
Wire Wire Line
	6250 3700 6250 4200
Connection ~ 6250 4200
Wire Wire Line
	5700 4000 6000 4000
Wire Wire Line
	6000 4000 6000 4400
Wire Wire Line
	6400 5100 6300 5100
Wire Wire Line
	6200 5200 6400 5200
Wire Wire Line
	6100 5300 6400 5300
Wire Wire Line
	5850 5400 6400 5400
Wire Notes Line
	6350 5000 6350 5500
Wire Notes Line
	6350 5500 6850 5500
Wire Notes Line
	6850 5500 6850 5000
Wire Notes Line
	6850 5000 6350 5000
Wire Wire Line
	5700 4300 5950 4300
Wire Wire Line
	5950 4300 5950 4600
Wire Wire Line
	5700 4400 5900 4400
Wire Wire Line
	5900 4400 5900 4700
Wire Wire Line
	5750 5050 5750 5000
Wire Wire Line
	5750 5000 5700 5000
Wire Wire Line
	5700 4700 5850 4700
Wire Wire Line
	5850 4700 5850 5400
Wire Wire Line
	6250 4200 5700 4200
Wire Wire Line
	6150 4500 6150 4900
Wire Wire Line
	6150 4900 5700 4900
Wire Notes Line
	6350 4300 6350 4800
Wire Notes Line
	6350 4800 6750 4800
Wire Notes Line
	6750 4800 6750 4300
Wire Notes Line
	6750 4300 6350 4300
Wire Wire Line
	6000 4400 6400 4400
Wire Wire Line
	6400 4500 6150 4500
Wire Wire Line
	5950 4600 6400 4600
Wire Wire Line
	5900 4700 6400 4700
Wire Wire Line
	5700 2500 6050 2500
Wire Wire Line
	6050 2500 6050 2550
Wire Wire Line
	5700 2400 6050 2400
Wire Wire Line
	6050 2400 6050 2300
Wire Wire Line
	3850 1900 3900 1900
Wire Wire Line
	3850 2000 3900 2000
Wire Wire Line
	3850 2100 3900 2100
Wire Wire Line
	3850 2200 3900 2200
Wire Wire Line
	3850 2300 3900 2300
Wire Wire Line
	3850 2400 3900 2400
Wire Wire Line
	3850 2500 3900 2500
Wire Wire Line
	3850 2600 3900 2600
Wire Wire Line
	3850 2700 3900 2700
Wire Wire Line
	3850 2800 3900 2800
Wire Wire Line
	3850 2900 3900 2900
Wire Wire Line
	3850 3000 3900 3000
Wire Wire Line
	3850 3100 3900 3100
Wire Wire Line
	3850 3200 3900 3200
Wire Wire Line
	3850 3300 3900 3300
Wire Wire Line
	3850 3400 3900 3400
Wire Wire Line
	4400 1650 3850 1650
Wire Wire Line
	4350 1250 5550 1250
Wire Wire Line
	4400 1650 4400 1250
Wire Wire Line
	1700 1300 2500 1300
Wire Wire Line
	2550 2900 2550 3800
Wire Wire Line
	2550 2550 2550 2700
Wire Wire Line
	3900 3500 2550 3500
Connection ~ 2550 3500
Wire Wire Line
	1550 3650 1550 3300
Wire Wire Line
	1550 4000 1550 3950
Wire Wire Line
	2900 1650 2900 3400
Connection ~ 1550 3400
Wire Wire Line
	1850 1600 1850 2250
Connection ~ 1850 1900
Wire Wire Line
	4600 1000 4050 1000
Wire Wire Line
	2450 2550 2550 2550
Wire Wire Line
	2350 2300 2350 2250
Wire Wire Line
	2350 2250 1850 2250
Wire Wire Line
	2300 2950 2350 2950
Wire Wire Line
	2350 2950 2350 2800
Wire Wire Line
	1950 2950 2100 2950
Wire Wire Line
	2000 3350 2000 2950
Connection ~ 2000 2950
Wire Wire Line
	750  2650 750  1900
Wire Wire Line
	750  1900 1850 1900
Wire Wire Line
	750  3150 750  3600
Wire Wire Line
	750  3600 3900 3600
Wire Wire Line
	2900 3400 1550 3400
Wire Notes Line
	1350 5700 2050 5700
Wire Wire Line
	2900 5200 2900 5100
Wire Wire Line
	6650 3350 6650 3300
$Comp
L +5VA #PWR026
U 1 1
P 3000 3400
F 0 "#PWR026" H 3000 3250 50  0001 C CNN
F 1 "+5VA" H 3000 3540 50  0000 C CNN
F 2 "" H 3000 3400 50  0000 C CNN
F 3 "" H 3000 3400 50  0000 C CNN
	1    3000 3400
	1    0    0    -1  
$EndComp
$Comp
L +5VA #PWR027
U 1 1
P 1550 2450
F 0 "#PWR027" H 1550 2300 50  0001 C CNN
F 1 "+5VA" H 1550 2590 50  0000 C CNN
F 2 "" H 1550 2450 50  0000 C CNN
F 3 "" H 1550 2450 50  0000 C CNN
	1    1550 2450
	1    0    0    -1  
$EndComp
$Comp
L +5VA #PWR028
U 1 1
P 2900 800
F 0 "#PWR028" H 2900 650 50  0001 C CNN
F 1 "+5VA" H 2900 940 50  0000 C CNN
F 2 "" H 2900 800 50  0000 C CNN
F 3 "" H 2900 800 50  0000 C CNN
	1    2900 800 
	1    0    0    -1  
$EndComp
$Comp
L +5VA #PWR029
U 1 1
P 6050 2300
F 0 "#PWR029" H 6050 2150 50  0001 C CNN
F 1 "+5VA" H 6050 2440 50  0000 C CNN
F 2 "" H 6050 2300 50  0000 C CNN
F 3 "" H 6050 2300 50  0000 C CNN
	1    6050 2300
	1    0    0    -1  
$EndComp
$Comp
L +5VA #PWR030
U 1 1
P 5350 5500
F 0 "#PWR030" H 5350 5350 50  0001 C CNN
F 1 "+5VA" H 5350 5640 50  0000 C CNN
F 2 "" H 5350 5500 50  0000 C CNN
F 3 "" H 5350 5500 50  0000 C CNN
	1    5350 5500
	1    0    0    -1  
$EndComp
$EndSCHEMATC
